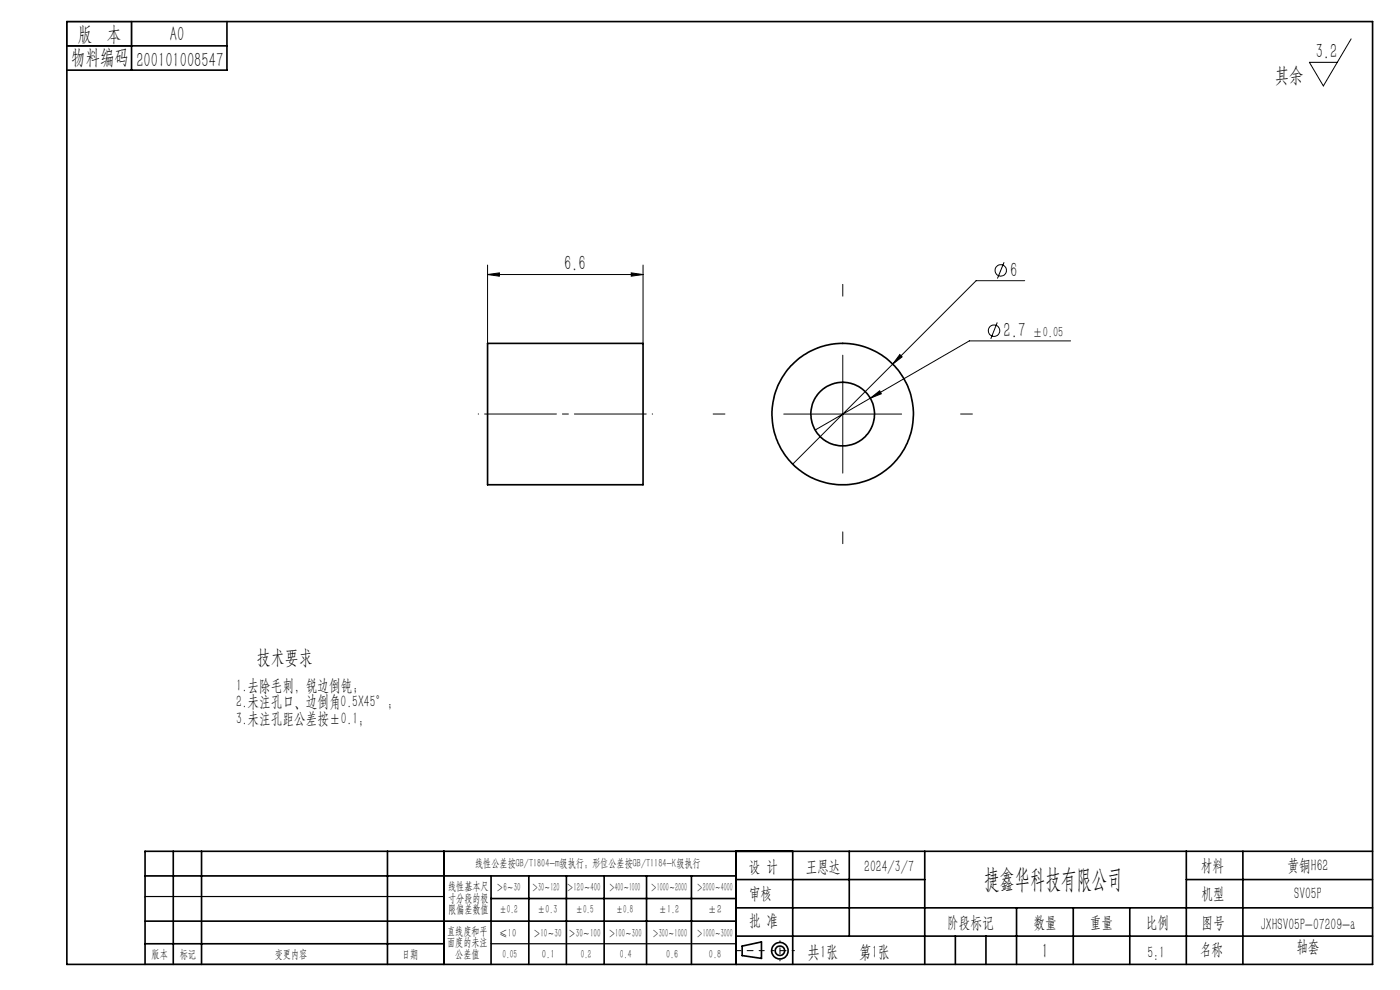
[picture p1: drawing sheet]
<svg xmlns="http://www.w3.org/2000/svg" width="297mm" height="210mm" viewBox="0 0 297 210" stroke-linecap="round" stroke-linejoin="round" font-family="sans-serif">
<g fill="none" stroke="#000" stroke-width=".21">
<path d="M286.6 8.2l-5.9 10-2.9-5h5.9M103.4 58.2l2.5-.3v.7zM103.4 56.2v16.6M103.4 58.2h33M133.9 57.9l2.5 .3-2.5 .4zM136.4 56.2v16.6M213 55.6l-1.4 3.5M217.4 59.5h-10.3l-38.9 39M178.8 75.3v25.1M190.9 75.2l.5 .5-2 1.5zM211.6 68.4l-1.4 3.5M227.1 72.3h-21.5l-21 12.2"/>
<path d="M166.3 87.8h25M184.6 84.5l2-1.6 .4 .6zM184.6 84.5l-11.7 6.7"/>
<circle cx="212.3" cy="57.4" r="1.21"/>
<circle cx="210.9" cy="70.1" r="1.21"/>
</g>
<g fill="none" stroke="#000" stroke-width=".35">
<path d="M14.2 4.6h277v200h-277zM14.2 9.7h34M27.9 4.6v10.3M48.2 4.6v10.3h-34M103.4 72.8h33v30h-33zM30.8 195.4h125.4M30.8 185.8h125.4M36.8 180.6v24M42.8 180.6v24M82.2 180.6v24M94.2 180.6v24M104.2 185.8v18.8"/>
<path d="M104.2 190.6h52M112.2 185.8v18.8M120.2 185.8v18.8M128.2 185.8v18.8M137.2 185.8v18.8M146.7 185.8v18.8M156.2 180.6v24M156.2 186.6h40M156.2 198.6h135M156.2 192.6h135M168.2 180.6v24M180.2 180.6v18"/>
<path d="M196.2 180.6v24M202.7 198.6v6M209.2 198.6v6M215.7 192.6v12M227.7 192.6v12M239.7 192.6v12M251.7 186.6h39.5M251.7 180.6v24M263.7 180.6v24M291.2 180.6h-260.4v24M30.8 200.2h63.4M157.4 200.7l4.1-.9v3.5l-4.1-.6z"/>
<circle cx="178.8" cy="87.8" r="15"/>
<circle cx="178.8" cy="87.8" r="6.7"/>
<circle cx="165.5" cy="201.7" r="1.74"/>
<circle cx="165.5" cy="201.7" r="1"/>
</g>
<path d="M178.8 62.8v-2.5M153.8 87.8h-2.5M203.8 87.8h2.5M178.8 112.8v2.5" fill="none" stroke="#000" stroke-width=".21" stroke-dasharray="15.2 1.3 1.3 1.3"/>
<path d="M138.4 87.8h-37" fill="none" stroke="#000" stroke-width=".21" stroke-dasharray="15.2 1.3 1.3 1.3" stroke-dashoffset="-1.4"/>
<path d="M162.1 201.7h-6" fill="none" stroke="#000" stroke-width=".21" stroke-dasharray="15.2 1.3 1.3 1.3" stroke-dashoffset="14.1"/>
<path d="M168.5 201.7h-4.8" fill="none" stroke="#000" stroke-width=".21" stroke-dasharray="15.2 1.3 1.3 1.3" stroke-dashoffset="14.7"/>
<path d="M165.5 199.6v4.2" fill="none" stroke="#000" stroke-width=".21" stroke-dasharray="15.2 1.3 1.3 1.3" stroke-dashoffset="15"/>
<path d="M14.2 4.6h13.7v5.1h-13.7zM30.8 190.2h63.4M30.8 204.6h63.4M104.2 200.2h52" fill="none" stroke="#000" stroke-width=".25"/>
<g fill="#000">
<path d="M103.4 58.2l2.5-.3v.7zM133.9 57.9l2.5 .3-2.5 .4z"/>
<path d="M190.9 75.2l-1.5 2 2-1.5zM184.6 84.5l2.4-1-.4-.6z"/>
</g>
<text font-size="5.6" x="208.8" y="188.3">捷鑫华科技有限公司</text>
<g font-size="4.4">
<text x="16.5" y="8.6">版 本</text>
<text x="36.1" y="8.6">A0</text>
<text x="15.1" y="13.7">物料编码</text>
<text x="28.9" y="14.2">200101008547</text>
<text x="270.5" y="17.3">其余</text>
<text x="279.1" y="12.3">3.2</text>
<text x="119.7" y="57.3">6.6</text>
<text x="214.3" y="58.7">6</text>
<text x="212.9" y="71.4">2.7</text>
<text x="221" y="203.2">1</text>
</g>
<text font-size="4.2" x="54.5" y="140.8">技术要求</text>
<g font-size="3.8">
<text x="171.3" y="203.2">共1张</text>
<text x="182.3" y="203.2">第1张</text>
</g>
<g font-size="3.5">
<text x="50.1" y="146.5">1.去除毛刺，锐边倒钝；</text>
<text x="50.1" y="150.1">2.未注孔口、边倒角0.5X45°；</text>
<text x="50.1" y="153.6">3.未注孔距公差按±0.1；</text>
<text x="158.9" y="184.9">设 计</text>
<text x="170.9" y="184.9">王恩达</text>
<text x="183.4" y="184.9">2024/3/7</text>
<text x="254.7" y="184.7">材料</text>
<text x="273.2" y="184.7">黄铜H62</text>
<text x="158.9" y="190.8">审核</text>
<text x="254.9" y="190.7">机型</text>
<text x="274.6" y="190.8">SV05P</text>
<text x="158.9" y="196.5">批 准</text>
<text x="200.9" y="196.9">阶段标记</text>
<text x="219.3" y="196.9">数量</text>
<text x="231.2" y="196.9">重量</text>
<text x="243.1" y="196.9">比例</text>
<text x="254.9" y="196.9">图号</text>
<text x="267.4" y="197.3">JXHSV05P-07209-a</text>
<text x="243.4" y="203.2">5:1</text>
<text x="254.5" y="202.5">名称</text>
<text x="275" y="201.8">轴套</text>
</g>
<text font-size="3.1" x="219" y="71.4">±0.05</text>
<g font-size="2.5">
<text x="100.8" y="184">线性公差按GB/T1804-m级执行；形位公差按GB/T1184-K级执行</text>
<text x="95.1" y="188.8">线性基本尺</text>
<text x="95.1" y="191.3">寸分段的极</text>
<text x="105.3" y="189.1">＞6～30</text>
<text x="112.9" y="189.1">＞30～120</text>
<text x="120.2" y="188.9">＞120～400</text>
<text x="129.2" y="188.9">＞400～1000</text>
<text x="138.1" y="189.1">＞1000～2000</text>
<text x="147.8" y="189.1">＞2000～4000</text>
<text x="95.1" y="193.8">限偏差数值</text>
<text x="105.9" y="193.8">±0.2</text>
<text x="114.1" y="193.8">±0.3</text>
<text x="122.2" y="193.8">±0.5</text>
<text x="130.7" y="193.8">±0.8</text>
<text x="139.8" y="193.8">±1.2</text>
<text x="150.2" y="193.8">±2</text>
<text x="32.2" y="203.2">版本</text>
<text x="38.1" y="203.2">标记</text>
<text x="58.3" y="203.2">变更内容</text>
<text x="85.3" y="203.2">日期</text>
<text x="94.8" y="198.3">直线度和平</text>
<text x="94.8" y="200.7">面度的未注</text>
<text x="96.6" y="203.2">公差值</text>
<text x="105.9" y="198.7">≤10</text>
<text x="106.6" y="203.2">0.05</text>
<text x="113.2" y="198.7">＞10～30</text>
<text x="115" y="203.2">0.1</text>
<text x="120.6" y="198.7">＞30～100</text>
<text x="123.2" y="203.2">0.2</text>
<text x="129.1" y="198.7">＞100～300</text>
<text x="131.5" y="203.2">0.4</text>
<text x="138.4" y="198.7">＞300～1000</text>
<text x="141.3" y="203.2">0.6</text>
<text x="147.8" y="198.7">＞1000～3000</text>
<text x="150.4" y="203.2">0.8</text>
</g>
</svg>
